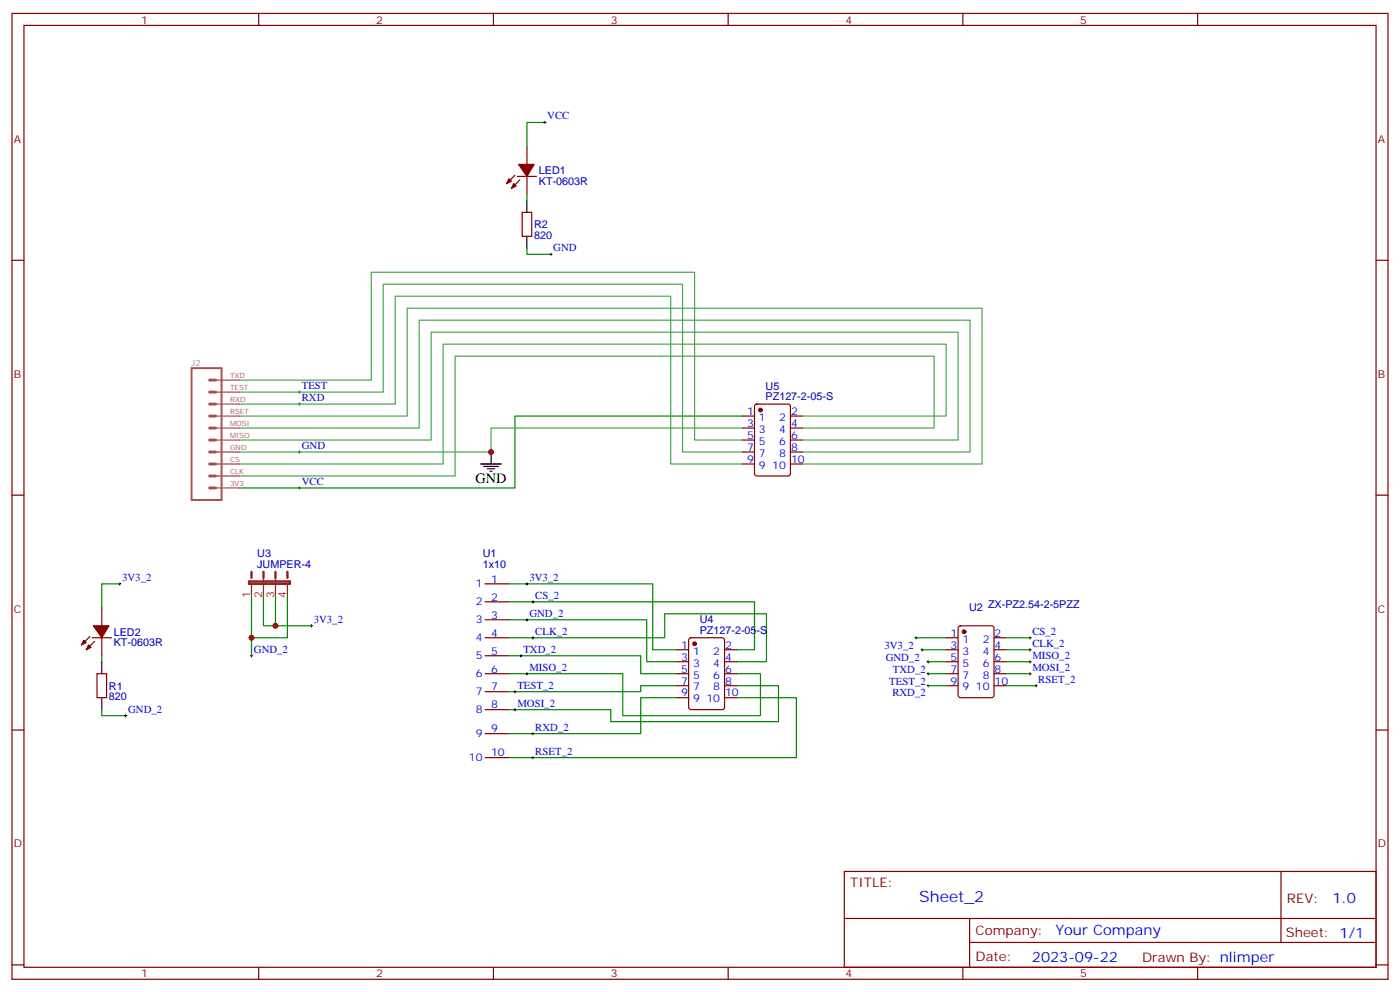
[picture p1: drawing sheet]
<svg xmlns="http://www.w3.org/2000/svg" width="412mm" height="292mm" viewBox="0 0 412 292" stroke-linecap="round" stroke-linejoin="round" font-family="sans-serif">
<g fill="none" stroke="#870000" stroke-width=".35">
<path d="M3.5 4h405.4v284.3h-405.4zM7.1 7.5h398.2v277.3h-398.2zM76.2 4v3.5M145.3 4v3.5M214.5 4v3.5M283.6 4v3.5M352.8 4v3.5M151.7 51.6l-2.5 2.4M152.4 51.9h5.6M153.1 53l-2.5 2.5M155.2 43.1v5.3M155.2 51.9v5.3"/>
<path d="M3.5 76.6h3.6M153.8 62.5h2.8v7.1h-2.8zM405.3 76.6h3.6M222.5 119.2l.5-.2h9.1l.7 .4v20l-.4 .7h-9.4l-.7-.4-.1-20zM218.7 122.5h3.5M218.7 136.6h3.5M218.7 126h3.5M218.7 133.1h3.5M218.7 129.5h3.5M232.8 122.5h3.6M232.8 136.6h3.6M232.8 126h3.6"/>
<path d="M232.8 133.1h3.6M232.8 129.5h3.6M3.5 145.8h3.6M405.3 145.8h3.6M30 178.9v5.3M142.9 171.9h7M142.9 177.2h7M26.5 187.4l-2.5 2.5M27.2 187.7h5.6M27.9 188.8l-2.5 2.5M28.6 198.3h2.8v7.1h-2.8zM30 187.7v5.3"/>
<path d="M142.9 182.5h7M142.9 187.7h7M142.9 193h7M142.9 198.3h7M199.3 198.3h3.5M199.3 191.3h3.5M199.3 194.8h3.5M203.1 188l.5-.3h9.1l.7 .5v20l-.4 .7h-9.4l-.7-.4-.1-20zM213.4 198.3h3.6M213.4 191.3h3.6M213.4 194.8h3.6M278.7 187.7h3.5"/>
<path d="M278.7 198.3h3.5M278.7 191.3h3.5M278.7 194.8h3.5M282.5 184.4l.4-.2h9.2l.7 .5v20l-.5 .6-9.4 .1-.6-.5-.1-20zM292.8 187.7h3.5M292.8 198.3h3.5M292.8 191.3h3.5M292.8 194.8h3.5M3.5 214.9h3.6M142.9 203.6h7M142.9 208.9h7M142.9 216h7"/>
<path d="M199.3 201.9h3.5M199.3 205.4h3.5M213.4 201.9h3.6M213.4 205.4h3.6M278.7 201.9h3.5M292.8 201.9h3.5M405.3 214.9h3.6M142.9 223h7M248.7 256.5h156.6v28.3h-156.6zM377.3 256.6v20.8M248.7 270.4h156.5M285.6 277.4h119.6"/>
<path d="M285.6 270.4v14.1M3.5 284.1h3.6M76.2 284.8v3.5M145.3 284.8v3.5M214.5 284.8v3.5M283.6 284.8v3.5M352.8 284.8v3.5M405.3 284.1h3.6"/>
</g>
<g fill="none" stroke="#000" stroke-width=".29">
<path d="M160.2 36.1h.7M160.5 35.7v.7M161.9 74.9h.7M162.3 74.5v.7M87.8 115.4h.7M87.8 119h.7M88.2 115.1v.7M88.2 118.6v.7M87.8 133.1h.7M88.2 132.7v.7M87.8 143.7h.7M88.2 143.3v.7"/>
<path d="M34.9 171.9h.7M35.3 171.5v.7M154.9 171.9h.7M155.2 171.5v.7M156.6 177.2h.7M157 176.8v.7M73.7 193h.7M74.1 192.7v.7M91.4 184.2h.7M91.7 183.9v.7M153.1 193h.7M153.5 192.7v.7"/>
<path d="M154.9 182.5h.7M154.9 198.3h.7M155.2 182.1v.7M155.2 198v.7M156.6 187.7h.7M157 187.4v.7M269.5 187.7h.7M269.9 187.4v.7M271.3 191.3h.7M271.6 190.9v.7M273 198.3h.8M273 194.8h.8"/>
<path d="M273.4 194.5v.7M273.4 198v.7M303 187.7h.7M303 198.3h.7M303 191.3h.7M303 194.8h.7M303.4 187.4v.7M303.4 190.9v.7M303.4 194.5v.7M303.4 198v.7M36.7 210.7h.7M37 210.3v.7"/>
<path d="M151.3 208.9h.7M151.3 203.6h.7M151.7 203.3v.7M151.7 208.6v.7M156.6 216h.7M157 215.6v.7M273 201.9h.8M273.4 201.5v.7M304.8 201.9h.7M305.2 201.5v.7M156.6 223h.7M157 222.7v.7"/>
</g>
<path d="M155.2 59v3.5M155.2 69.6v3.5M141.5 136.6h6.3M142.5 137.3h4.3M143.6 138h2.1M144.3 138.7h.7M144.6 133.1v3.5M30 194.8v3.5M30 205.4v3.5" fill="none" stroke="#000" stroke-width=".35"/>
<g fill="none" stroke="#008700" stroke-width=".35">
<path d="M160.5 36.1h-5.3v7M155.2 57.2v1.8M155.2 73.1v1.8h7.1M218.7 122.5h-67v21.2h-81.1M35.3 171.9h-5.3v7M74.1 175.4v17.6M77.6 175.4v8.8h14.1M81.1 175.4v8.8M84.7 175.4v12.3h-10.6M149.9 171.9h42.4v19.4h7M149.9 177.2h72.3v14.1h-5.2M30 193v1.8"/>
<path d="M149.9 182.5h40.6v12.3h8.8M149.9 193h38.8v5.3h10.6M149.9 187.7h45.9v-7h30v14.1h-8.8M149.9 198.3h33.5v12.4h40.6v-12.4h-7M269.9 187.7h8.8M271.6 191.3h7.1M273.4 194.8h5.3M273.4 198.3h5.3M296.3 187.7h7.1M296.3 191.3h7.1M296.3 194.8h7.1M296.3 198.3h7.1"/>
<path d="M30 208.9v1.8h7M199.3 201.9h-10.6v1.7h-38.8M199.3 205.4h-10.6v10.6h-38.8M217 201.9h12.3v10.5h-49.4v-3.5h-30M217 205.4h17.6v17.6h-84.7M273.4 201.9h5.3M296.3 201.9h8.9"/>
</g>
<path d="M70.6 111.9h38.8v-31.7h95.2v49.3h14.1M70.6 115.4h42.3v-31.7h88.2v49.4h17.6M70.6 119h45.8v-31.8h81.2v49.4h21.1M70.6 122.5h49.3v-31.8h169.4v45.9h-52.9M70.6 126h52.9v-31.7h162.3v38.8h-49.4M70.6 129.5h56.4v-31.7h155.2v31.7h-45.8M218.7 126h-74.1v7.1h-74M236.4 122.5h42.3v-21.2h-148.2v35.3h-59.9M236.4 126h38.8v-21.2h-141.1v35.3h-63.5" fill="none" stroke="#4aa64a" stroke-width=".35"/>
<path d="M56.4 108.4h8.9v38.8h-8.9z" fill="none" stroke="#a64a4a" stroke-width=".56"/>
<path d="M61.7 119h1.8M61.7 115.4h1.8M61.7 111.9h1.8M61.7 136.6h1.8M61.7 129.5h1.8M61.7 133.1h1.8M61.7 126h1.8M61.7 122.5h1.8M61.7 140.1h1.8M61.7 143.7h1.8" fill="none" stroke="#a64a4a" stroke-width=".85"/>
<path d="M63.6 119h7M63.6 115.4h7M63.6 111.9h7M63.6 136.6h7M63.6 133.1h7M63.6 129.5h7M63.6 126h7M63.6 122.5h7M63.6 143.7h7M63.6 140.1h7" fill="none" stroke="#a64a4a" stroke-width=".35"/>
<g fill="#870000" stroke="#870000" stroke-width=".35">
<path d="M151.3 54l.7 .8-1.4 .7z"/>
<path d="M149.9 52.6l.7 .7-1.4 .7z"/>
<path d="M152.8 48.4h4.5l-2.1 3.5z"/>
<path d="M26.1 189.9l.7 .7-1.4 .7z"/>
<path d="M24.7 188.5l.7 .7-1.4 .7z"/>
<path d="M27.5 184.2h4.6l-2.1 3.5z"/>
<circle cx="284" cy="186" r=".53"/>
<circle cx="204.6" cy="189.5" r=".53"/>
<circle cx="224" cy="120.7" r=".53"/>
</g>
<path d="M74.1 171.9v3.5M77.6 170.1v5.3M81.1 170.1v5.3M84.7 171.9v3.5" fill="none" stroke="#8c2424" stroke-width=".35"/>
<path d="M73.4 171.2h12v.7h-12zM74.1 168.3v1.8M77.6 168.3v1.8M81.1 168.3v1.8M84.7 168.3v1.8" fill="none" stroke="#8c2424" stroke-width=".71"/>
<g fill="#c00">
<circle cx="144.6" cy="133.1" r=".88"/>
<circle cx="74.1" cy="187.7" r=".88"/>
<circle cx="81.1" cy="184.2" r=".88"/>
</g>
<text font-size="4.6" fill="#00f" x="270.8" y="265.6">Sheet_2</text>
<text font-size="4.2" x="140.1" y="142.2">GND</text>
<g font-size="4.2" fill="#00f">
<text x="392.5" y="265.8">1.0</text>
<text x="310.9" y="275.4">Your Company</text>
<text x="304" y="283.2">2023-09-22</text>
</g>
<g font-size="3.9" fill="#800">
<text x="250.5" y="261.1">TITLE:</text>
<text x="379.1" y="265.8">REV:</text>
<text x="287.4" y="275.3">Company:</text>
<text x="378.7" y="275.9">Sheet: 1/1</text>
<text x="287.4" y="283">Date:</text>
<text x="336.4" y="283.1">Drawn By: nlimper</text>
</g>
<g font-size="3.2" fill="#800">
<text x="41.6" y="6.9">1</text>
<text x="110.8" y="6.9">2</text>
<text x="179.9" y="6.9">3</text>
<text x="249.1" y="6.9">4</text>
<text x="318.2" y="6.9">5</text>
<text x="4.1" y="42.1">A</text>
<text x="405.9" y="42.1">A</text>
<text x="4.1" y="111.2">B</text>
<text x="405.9" y="111.2">B</text>
<text x="4.1" y="180.3">C</text>
<text x="405.9" y="180.3">C</text>
<text x="4.1" y="249.5">D</text>
<text x="405.9" y="249.5">D</text>
<text x="41.6" y="287.8">1</text>
<text x="110.8" y="287.8">2</text>
<text x="179.9" y="287.8">3</text>
<text x="249.1" y="287.8">4</text>
<text x="318.2" y="287.8">5</text>
</g>
<g font-size="3.2" fill="#00f">
<text x="161.2" y="35.2">VCC</text>
<text x="163" y="74">GND</text>
<text x="88.9" y="114.5">TEST</text>
<text x="88.9" y="118.1">RXD</text>
<text x="220.1" y="122.1">1</text>
<text x="220.1" y="125.7">3</text>
<text x="223.6" y="123.9">1</text>
<text x="229.5" y="123.9">2</text>
<text x="233" y="125.7">4</text>
<text x="233" y="122.1">2</text>
<text x="220.1" y="129.2">5</text>
<text x="223.6" y="127.4">3</text>
<text x="223.6" y="131">5</text>
<text x="229.5" y="131">6</text>
<text x="229.5" y="127.4">4</text>
<text x="233" y="129.2">6</text>
<text x="88.9" y="132.2">GND</text>
<text x="220.1" y="132.7">7</text>
<text x="220.1" y="136.2">9</text>
<text x="223.6" y="134.5">7</text>
<text x="229.5" y="134.5">8</text>
<text x="233" y="136.2">10</text>
<text x="233" y="132.7">8</text>
<text x="88.9" y="142.8">VCC</text>
<text x="223.6" y="138">9</text>
<text x="227.5" y="138">10</text>
<text x="36" y="171">3V3_2</text>
<text x="140.2" y="172.9">1</text>
<text x="144.6" y="171.5">1</text>
<text x="155.9" y="171">3V3_2</text>
<text x="140.2" y="178.2">2</text>
<text x="144.6" y="176.8">2</text>
<text x="157.7" y="176.3">CS_2</text>
<text x="92.4" y="183.3">3V3_2</text>
<text x="140.2" y="183.5">3</text>
<text x="144.6" y="182.1">3</text>
<text x="155.9" y="181.6">GND_2</text>
<text x="140.2" y="188.8">4</text>
<text x="144.6" y="187.4">4</text>
<text x="157.7" y="186.9">CLK_2</text>
<text x="200.7" y="190.9">1</text>
<text x="213.6" y="190.9">2</text>
<text x="260.5" y="190.9">3V3_2</text>
<text x="280" y="187.4">1</text>
<text x="280" y="190.9">3</text>
<text x="283.5" y="189.2">1</text>
<text x="289.5" y="189.2">2</text>
<text x="293" y="190.9">4</text>
<text x="293" y="187.4">2</text>
<text x="304.1" y="186.9">CS_2</text>
<text x="304.1" y="190.4">CLK_2</text>
<text x="74.8" y="192.2">GND_2</text>
<text x="140.2" y="194.1">5</text>
<text x="144.6" y="192.7">5</text>
<text x="144.6" y="198">6</text>
<text x="154.2" y="192.2">TXD_2</text>
<text x="155.9" y="197.4">MISO_2</text>
<text x="200.7" y="194.5">3</text>
<text x="200.7" y="198">5</text>
<text x="204.2" y="192.7">1</text>
<text x="204.2" y="196.2">3</text>
<text x="210.1" y="196.2">4</text>
<text x="210.1" y="192.7">2</text>
<text x="213.6" y="198">6</text>
<text x="213.6" y="194.5">4</text>
<text x="260.9" y="194.5">GND_2</text>
<text x="263" y="198">TXD_2</text>
<text x="280" y="194.5">5</text>
<text x="280" y="198">7</text>
<text x="283.5" y="192.7">3</text>
<text x="283.5" y="196.2">5</text>
<text x="289.5" y="196.2">6</text>
<text x="289.5" y="192.7">4</text>
<text x="293" y="198">8</text>
<text x="293" y="194.5">6</text>
<text x="304.1" y="193.9">MISO_2</text>
<text x="304.1" y="197.4">MOSI_2</text>
<text x="140.2" y="199.4">6</text>
<text x="144.6" y="203.3">7</text>
<text x="152.4" y="202.7">TEST_2</text>
<text x="200.7" y="201.5">7</text>
<text x="204.2" y="199.7">5</text>
<text x="204.2" y="203.3">7</text>
<text x="210.1" y="203.3">8</text>
<text x="210.1" y="199.7">6</text>
<text x="213.6" y="201.5">8</text>
<text x="262" y="201.5">TEST_2</text>
<text x="280" y="201.5">9</text>
<text x="283.5" y="199.7">7</text>
<text x="283.5" y="203.3">9</text>
<text x="287.5" y="203.3">10</text>
<text x="289.5" y="199.7">8</text>
<text x="293" y="201.5">10</text>
<text x="305.9" y="201">RSET_2</text>
<text x="37.7" y="209.8">GND_2</text>
<text x="140.2" y="204.7">7</text>
<text x="140.2" y="210">8</text>
<text x="144.6" y="208.6">8</text>
<text x="152.4" y="208">MOSI_2</text>
<text x="200.7" y="205">9</text>
<text x="204.2" y="206.8">9</text>
<text x="208.1" y="206.8">10</text>
<text x="213.6" y="205">10</text>
<text x="262.9" y="205">RXD_2</text>
<text x="144.6" y="215.6">9</text>
<text x="157.7" y="215.1">RXD_2</text>
<text x="140.2" y="217">9</text>
<text x="138.1" y="224.1">10</text>
<text x="144.6" y="222.7">10</text>
<text x="157.7" y="222.1">RSET_2</text>
</g>
<g font-size="3.2" fill="#000080">
<text x="158.7" y="51.3">LED1</text>
<text x="158.7" y="54.5">KT-0603R</text>
<text x="157.3" y="70.4">820</text>
<text x="157.3" y="67.2">R2</text>
<text x="225.5" y="117.9">PZ127-2-05-S</text>
<text x="225.5" y="114.7">U5</text>
<text x="75.8" y="167.3">JUMPER-4</text>
<text x="75.8" y="164.1">U3</text>
<text x="142.2" y="167.1">1x10</text>
<text x="142.2" y="163.9">U1</text>
<text x="285.5" y="179.8">U2</text>
<text x="291" y="178.9">ZX-PZ2.54-2-5PZZ</text>
<text x="206.1" y="183.5">U4</text>
<text x="33.5" y="190.3">KT-0603R</text>
<text x="33.5" y="187.1">LED2</text>
<text x="206.1" y="186.7">PZ127-2-05-S</text>
<text x="32.1" y="203">R1</text>
<text x="32.1" y="206.2">820</text>
</g>
<g font-size="3.2" fill="#8d2323">
<text x="73.7" y="176" transform="rotate(-90 73.7 176)">1</text>
<text x="77.3" y="176" transform="rotate(-90 77.3 176)">2</text>
<text x="80.8" y="176" transform="rotate(-90 80.8 176)">3</text>
<text x="84.3" y="176" transform="rotate(-90 84.3 176)">4</text>
</g>
<text font-size="2.5" fill="#838383" x="56.4" y="107.7">J2</text>
<g font-size="2.1" fill="#a54b4b">
<text x="67.8" y="111.2">TXD</text>
<text x="67.8" y="118.3">RXD</text>
<text x="67.8" y="114.7">TEST</text>
<text x="67.8" y="125.3">MOSI</text>
<text x="67.8" y="121.8">RSET</text>
<text x="67.8" y="128.8">MISO</text>
<text x="67.8" y="135.9">CS</text>
<text x="67.8" y="132.4">GND</text>
<text x="67.8" y="143">3V3</text>
<text x="67.8" y="139.4">CLK</text>
</g>
</svg>
